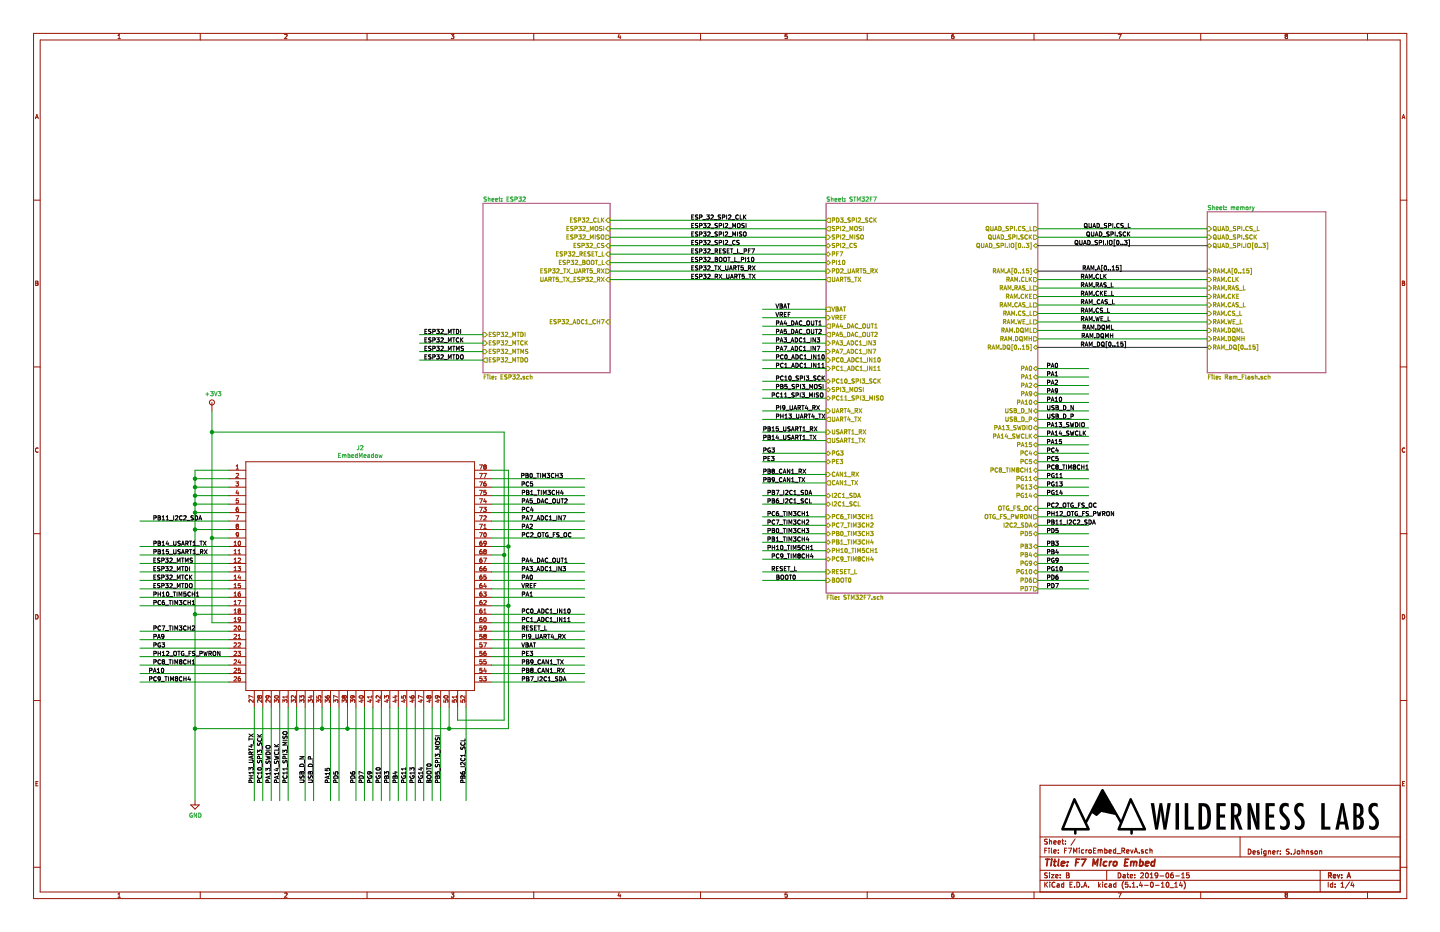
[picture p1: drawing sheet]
EESchema Schematic File Version 4
LIBS:F7MicroEmbed_RevA-cache
EELAYER 30 0
EELAYER END
$Descr B 17000 11000
encoding utf-8
Sheet 1 4
Title "F7 Micro Embed"
Date "2019-06-15"
Rev "A"
Comp ""
Comment1 "S.Johnson"
Comment2 ""
Comment3 ""
Comment4 ""
$EndDescr
Wire Bus Line
	12250 3200 14250 3200
Text Label 13250 3200 2    50   ~ 0
RAM.A[0..15]
Wire Wire Line
	12250 3300 14250 3300
Wire Wire Line
	12250 3500 14250 3500
Wire Wire Line
	12250 3600 14250 3600
Wire Wire Line
	12250 3700 14250 3700
Wire Wire Line
	12250 3800 14250 3800
Text Label 12750 3300 0    50   ~ 0
RAM.CLK
Text Label 12750 3400 0    50   ~ 0
RAM.RAS_L
Text Label 12750 3500 0    50   ~ 0
RAM.CKE_L
Text Label 12750 3600 0    50   ~ 0
RAM_CAS_L
Text Label 12750 3700 0    50   ~ 0
RAM.CS_L
Text Label 12750 3800 0    50   ~ 0
RAM.WE_L
Wire Bus Line
	12250 2900 14250 2900
Wire Wire Line
	12250 2800 14250 2800
Wire Wire Line
	12250 2700 14250 2700
Text Label 13350 2800 2    50   ~ 0
QUAD_SPI.SCK
Text Label 13350 2700 2    50   ~ 0
QUAD_SPI.CS_L
Text Label 13350 2900 2    50   ~ 0
QUAD_SPI.IO[0..3]
Wire Wire Line
	12250 3900 14250 3900
Wire Wire Line
	12250 4000 14250 4000
Text Label 13150 4000 2    50   ~ 0
RAM.DQMH
Text Label 13150 3900 2    50   ~ 0
RAM.DQML
Wire Bus Line
	12250 4100 14250 4100
Text Label 12750 4100 0    50   ~ 0
RAM_DQ[0..15]
Wire Wire Line
	7200 2600 9750 2600
Wire Wire Line
	9750 2700 7200 2700
Wire Wire Line
	9750 2800 7200 2800
Wire Wire Line
	7200 2900 9750 2900
Wire Wire Line
	9750 3000 7200 3000
Wire Wire Line
	9750 3100 7200 3100
Wire Wire Line
	9750 3200 7200 3200
Wire Wire Line
	9750 3300 7200 3300
Text Label 8150 2600 0    50   ~ 0
ESP_32_SPI2_CLK
Text Label 8150 2700 0    50   ~ 0
ESP32_SPI2_MOSI
Text Label 8150 2800 0    50   ~ 0
ESP32_SPI2_MISO
Text Label 8150 2900 0    50   ~ 0
ESP32_SPI2_CS
Text Label 8150 3000 0    50   ~ 0
ESP32_RESET_L_PF7
Text Label 8150 3100 0    50   ~ 0
ESP32_BOOT_L_PI10
Text Label 8150 3200 0    50   ~ 0
ESP32_TX_UART5_RX
Text Label 8150 3300 0    50   ~ 0
ESP32_RX_UART5_TX
Wire Wire Line
	9000 3650 9750 3650
Wire Wire Line
	9000 3750 9750 3750
Wire Wire Line
	9000 3850 9750 3850
Wire Wire Line
	9000 3950 9750 3950
Wire Wire Line
	9000 4050 9750 4050
Wire Wire Line
	9000 4150 9750 4150
Wire Wire Line
	9000 4250 9750 4250
Wire Wire Line
	9000 4350 9750 4350
Wire Wire Line
	9000 4500 9750 4500
Wire Wire Line
	9000 4600 9750 4600
Wire Wire Line
	9000 4700 9750 4700
Wire Wire Line
	9000 4850 9750 4850
Wire Wire Line
	9000 4950 9750 4950
Wire Wire Line
	9000 5100 9750 5100
Wire Wire Line
	9000 5200 9750 5200
Wire Wire Line
	9000 5350 9750 5350
Wire Wire Line
	9000 5450 9750 5450
Wire Wire Line
	9000 5600 9750 5600
Wire Wire Line
	9000 5700 9750 5700
Wire Wire Line
	9000 5850 9750 5850
Wire Wire Line
	9000 5950 9750 5950
Wire Wire Line
	9000 6100 9750 6100
Wire Wire Line
	9000 6200 9750 6200
Wire Wire Line
	9000 6300 9750 6300
Wire Wire Line
	9000 6400 9750 6400
Wire Wire Line
	9000 6500 9750 6500
Wire Wire Line
	9000 6600 9750 6600
Wire Wire Line
	9000 6750 9750 6750
Wire Wire Line
	12250 4350 12850 4350
Wire Wire Line
	12250 4450 12850 4450
Wire Wire Line
	12250 4550 12850 4550
Wire Wire Line
	12250 4650 12850 4650
Wire Wire Line
	12250 4750 12850 4750
Wire Wire Line
	12250 4850 12850 4850
Wire Wire Line
	12250 4950 12850 4950
Wire Wire Line
	12250 5050 12850 5050
Wire Wire Line
	12250 5150 12850 5150
Wire Wire Line
	12250 5250 12850 5250
Wire Wire Line
	12250 5350 12850 5350
Wire Wire Line
	12250 5450 12850 5450
Wire Wire Line
	12250 5550 12850 5550
Wire Wire Line
	12250 5650 12850 5650
Wire Wire Line
	12250 5750 12850 5750
Wire Wire Line
	12250 5850 12850 5850
Wire Wire Line
	12250 6000 12850 6000
Wire Wire Line
	12250 6100 12850 6100
Wire Wire Line
	12250 6200 12850 6200
Wire Wire Line
	12250 6300 12850 6300
$Sheet
S 14250 2500 1400 1900
U 5D0A6362
F0 "memory" 50
F1 "Ram_Flash.sch" 50
F2 "QUAD_SPI.IO[0..3]" B L 14250 2900 50 
F3 "RAM.A[0..15]" I L 14250 3200 50 
F4 "RAM.CLK" I L 14250 3300 50 
F5 "RAM.CKE" I L 14250 3500 50 
F6 "RAM.CAS_L" I L 14250 3600 50 
F7 "RAM.RAS_L" I L 14250 3400 50 
F8 "RAM.WE_L" I L 14250 3800 50 
F9 "RAM.CS_L" I L 14250 3700 50 
F10 "RAM.DQML" I L 14250 3900 50 
F11 "RAM.DQMH" I L 14250 4000 50 
F12 "QUAD_SPI.SCK" I L 14250 2800 50 
F13 "QUAD_SPI.CS_L" I L 14250 2700 50 
F14 "RAM_DQ[0..15]" B L 14250 4100 50 
$EndSheet
Wire Wire Line
	12250 3400 14250 3400
$Sheet
S 9750 2400 2500 4600
U 5D09BE01
F0 "STM32F7" 50
F1 "STM32F7.sch" 50
F2 "RAM.A[0..15]" B R 12250 3200 50 
F3 "RAM.CLK" O R 12250 3300 50 
F4 "RAM.RAS_L" O R 12250 3400 50 
F5 "RAM.CKE" O R 12250 3500 50 
F6 "RAM.CAS_L" O R 12250 3600 50 
F7 "RAM.CS_L" O R 12250 3700 50 
F8 "RAM.WE_L" O R 12250 3800 50 
F9 "QUAD_SPI.IO[0..3]" B R 12250 2900 50 
F10 "QUAD_SPI.SCK" O R 12250 2800 50 
F11 "QUAD_SPI.CS_L" O R 12250 2700 50 
F12 "RAM.DQMH" O R 12250 4000 50 
F13 "RAM.DQML" O R 12250 3900 50 
F14 "RAM.DQ[0..15]" B R 12250 4100 50 
F15 "VREF" I L 9750 3750 50 
F16 "SPI3_MOSI" B L 9750 4600 50 
F17 "I2C1_SCL" B L 9750 5950 50 
F18 "I2C1_SDA" B L 9750 5850 50 
F19 "CAN1_RX" I L 9750 5600 50 
F20 "CAN1_TX" O L 9750 5700 50 
F21 "I2C2_SDA" B R 12250 6200 50 
F22 "UART5_TX" O L 9750 3300 50 
F23 "USART1_TX" O L 9750 5200 50 
F24 "USART1_RX" I L 9750 5100 50 
F25 "PB0_TIM3CH3" B L 9750 6300 50 
F26 "PB1_TIM3CH4" B L 9750 6400 50 
F27 "SPI2_CS" B L 9750 2900 50 
F28 "SPI2_MISO" I L 9750 2800 50 
F29 "SPI2_MOSI" O L 9750 2700 50 
F30 "UART4_RX" I L 9750 4850 50 
F31 "PI10" B L 9750 3100 50 
F32 "PH10_TIM5CH1" B L 9750 6500 50 
F33 "OTG_FS_PWRON" O R 12250 6100 50 
F34 "UART4_TX" O L 9750 4950 50 
F35 "PG3" B L 9750 5350 50 
F36 "PF7" B L 9750 3000 50 
F37 "PC0_ADC1_IN10" I L 9750 4250 50 
F38 "PC1_ADC1_IN11" I L 9750 4350 50 
F39 "OTG_FS_OC" I R 12250 6000 50 
F40 "PC6_TIM3CH1" I L 9750 6100 50 
F41 "PC7_TIM3CH2" B L 9750 6200 50 
F42 "PC8_TIM8CH1" B R 12250 5550 50 
F43 "PC9_TIM8CH4" B L 9750 6600 50 
F44 "PC10_SPI3_SCK" B L 9750 4500 50 
F45 "PC11_SPI3_MISO" B L 9750 4700 50 
F46 "PD2_UART5_RX" I L 9750 3200 50 
F47 "PD3_SPI2_SCK" O L 9750 2600 50 
F48 "PD5" B R 12250 6300 50 
F49 "PA3_ADC1_IN3" I L 9750 4050 50 
F50 "PA4_DAC_OUT1" O L 9750 3850 50 
F51 "PA7_ADC1_IN7" I L 9750 4150 50 
F52 "PA5_DAC_OUT2" O L 9750 3950 50 
F53 "PE3" B L 9750 5450 50 
F54 "VBAT" U L 9750 3650 50 
F55 "RESET_L" I L 9750 6750 50 
F56 "PA0" B R 12250 4350 50 
F57 "PA1" B R 12250 4450 50 
F58 "PA2" B R 12250 4550 50 
F59 "PA9" B R 12250 4650 50 
F60 "PA10" B R 12250 4750 50 
F61 "USB_D_N" B R 12250 4850 50 
F62 "USB_D_P" B R 12250 4950 50 
F63 "PA13_SWDIO" B R 12250 5050 50 
F64 "PA14_SWCLK" B R 12250 5150 50 
F65 "PA15" B R 12250 5250 50 
F66 "PC4" B R 12250 5350 50 
F67 "PC5" B R 12250 5450 50 
F68 "PG11" B R 12250 5650 50 
F69 "PG13" B R 12250 5750 50 
F70 "PG14" B R 12250 5850 50 
F71 "PB3" B R 12250 6450 50 
F72 "PB4" B R 12250 6550 50 
F73 "PG10" B R 12250 6750 50 
F74 "PG9" B R 12250 6650 50 
F75 "PD6" O R 12250 6850 50 
F76 "PD7" O R 12250 6950 50 
F77 "BOOT0" I L 9750 6850 50 
$EndSheet
Wire Wire Line
	12250 6450 12850 6450
Wire Wire Line
	12250 6550 12850 6550
Wire Wire Line
	12250 6650 12850 6650
Wire Wire Line
	12250 6750 12850 6750
Wire Wire Line
	12250 6850 12850 6850
Wire Wire Line
	12250 6950 12850 6950
$Comp
L SLJ_Mechanical:EmbedMeadow J2
U 1 1
P 4300 7050
F 0 "J2" H 4250 8815 50  0000 C CNN
F 1 "EmbedMeadow" H 4250 8724 50  0000 C CNN
F 2 "SLJ_Mechanical:MeadowEmbeded_OnModule" H 3500 6850 50  0001 C CNN
F 3 "" H 3400 6850 50  0001 C CNN
	1    4300 7050
	1    0    0    -1  
$EndComp
Wire Wire Line
	2700 5550 2300 5550
Wire Wire Line
	2300 5550 2300 5650
Wire Wire Line
	2700 5650 2300 5650
Connection ~ 2300 5650
Wire Wire Line
	2300 5650 2300 5750
Wire Wire Line
	2700 5750 2300 5750
Connection ~ 2300 5750
Wire Wire Line
	2300 5750 2300 5850
Wire Wire Line
	2700 5850 2300 5850
Connection ~ 2300 5850
Wire Wire Line
	2300 5850 2300 5950
Wire Wire Line
	2700 5950 2300 5950
Connection ~ 2300 5950
Wire Wire Line
	2300 5950 2300 6050
Text Label 9100 6600 0    50   ~ 0
PC9_TIM8CH4
Text Label 9150 3650 0    50   ~ 0
VBAT
Text Label 9150 3750 0    50   ~ 0
VREF
Text Label 9150 3850 0    50   ~ 0
PA4_DAC_OUT1
Text Label 9150 3950 0    50   ~ 0
PA5_DAC_OUT2
Text Label 9150 4050 0    50   ~ 0
PA3_ADC1_IN3
Text Label 9150 4150 0    50   ~ 0
PA7_ADC1_IN7
Text Label 9150 4250 0    50   ~ 0
PC0_ADC1_IN10
Text Label 9150 4350 0    50   ~ 0
PC1_ADC1_IN11
Text Label 9150 4500 0    50   ~ 0
PC10_SPI3_SCK
Text Label 9150 4600 0    50   ~ 0
PB5_SPI3_MOSI
Text Label 9100 4700 0    50   ~ 0
PC11_SPI3_MISO
Text Label 9150 4850 0    50   ~ 0
PI9_UART4_RX
Text Label 9150 4950 0    50   ~ 0
PH13_UART4_TX
Text Label 9000 5100 0    50   ~ 0
PB15_USART1_RX
Text Label 9000 5200 0    50   ~ 0
PB14_USART1_TX
Text Label 9000 5350 0    50   ~ 0
PG3
Text Label 9000 5450 0    50   ~ 0
PE3
Text Label 9000 5600 0    50   ~ 0
PB8_CAN1_RX
Text Label 9000 5700 0    50   ~ 0
PB9_CAN1_TX
Text Label 9050 6100 0    50   ~ 0
PC6_TIM3CH1
Text Label 9050 6200 0    50   ~ 0
PC7_TIM3CH2
Text Label 9050 6300 0    50   ~ 0
PB0_TIM3CH3
Text Label 9050 6400 0    50   ~ 0
PB1_TIM3CH4
Text Label 9050 6500 0    50   ~ 0
PH10_TIM5CH1
Text Label 9100 6750 0    50   ~ 0
RESET_L
Text Label 9050 5950 0    50   ~ 0
PB6_I2C1_SCL
Text Label 9050 5850 0    50   ~ 0
PB7_I2C1_SDA
Text Label 12350 4350 0    50   ~ 0
PA0
Text Label 12350 4450 0    50   ~ 0
PA1
Text Label 12350 4550 0    50   ~ 0
PA2
Text Label 12350 4650 0    50   ~ 0
PA9
Text Label 12350 4750 0    50   ~ 0
PA10
Text Label 12350 4850 0    50   ~ 0
USB_D_N
Text Label 12350 4950 0    50   ~ 0
USB_D_P
Text Label 12350 5050 0    50   ~ 0
PA13_SWDIO
Text Label 12350 5150 0    50   ~ 0
PA14_SWCLK
Text Label 12350 5250 0    50   ~ 0
PA15
Text Label 12350 5350 0    50   ~ 0
PC4
Text Label 12350 5450 0    50   ~ 0
PC5
Text Label 12350 5550 0    50   ~ 0
PC8_TIM8CH1
Text Label 12350 5650 0    50   ~ 0
PG11
Text Label 12350 5750 0    50   ~ 0
PG13
Text Label 12350 5850 0    50   ~ 0
PG14
Text Label 12350 6000 0    50   ~ 0
PC2_OTG_FS_OC
Text Label 12350 6100 0    50   ~ 0
PH12_OTG_FS_PWRON
Text Label 12350 6200 0    50   ~ 0
PB11_I2C2_SDA
Text Label 12350 6300 0    50   ~ 0
PD5
Text Label 12350 6450 0    50   ~ 0
PB3
Text Label 12350 6550 0    50   ~ 0
PB4
Text Label 12350 6650 0    50   ~ 0
PG9
Text Label 12350 6750 0    50   ~ 0
PG10
Text Label 12350 6850 0    50   ~ 0
PD6
Text Label 12350 6950 0    50   ~ 0
PD7
Wire Wire Line
	2700 8050 1650 8050
Wire Wire Line
	2700 7950 1650 7950
Wire Wire Line
	2700 7850 1650 7850
Wire Wire Line
	2700 7750 1650 7750
Wire Wire Line
	2700 7650 1650 7650
Text Label 1750 8050 0    50   ~ 0
PC9_TIM8CH4
Text Label 1750 7950 0    50   ~ 0
PA10
Text Label 1800 7850 0    50   ~ 0
PC8_TIM8CH1
Text Label 1800 7750 0    50   ~ 0
PH12_OTG_FS_PWRON
Text Label 1800 7650 0    50   ~ 0
PG3
Wire Wire Line
	2700 7550 1650 7550
Wire Wire Line
	1650 7450 2700 7450
Wire Wire Line
	2700 7350 2500 7350
Wire Wire Line
	2500 7350 2500 6350
Wire Wire Line
	2700 7250 2300 7250
Connection ~ 2300 7250
Wire Wire Line
	2300 7250 2300 8600
Wire Wire Line
	2700 7150 1650 7150
Wire Wire Line
	2700 7050 1650 7050
Wire Wire Line
	2700 6950 1650 6950
Wire Wire Line
	2700 6250 2300 6250
Connection ~ 2300 6250
Wire Wire Line
	2300 6250 2300 7250
Wire Wire Line
	2700 6350 2500 6350
Connection ~ 2500 6350
Wire Wire Line
	2500 6350 2500 5100
Wire Wire Line
	2700 6850 1650 6850
Wire Wire Line
	2700 6750 1650 6750
Wire Wire Line
	2700 6650 1650 6650
Wire Wire Line
	2700 6550 1650 6550
Wire Wire Line
	2700 6150 1650 6150
Wire Wire Line
	2700 6050 2300 6050
Wire Wire Line
	2700 6450 1650 6450
Text Label 1800 7550 0    50   ~ 0
PA9
Text Label 1800 7450 0    50   ~ 0
PC7_TIM3CH2
Text Label 1800 7150 0    50   ~ 0
PC6_TIM3CH1
Text Label 1800 7050 0    50   ~ 0
PH10_TIM5CH1
Text Label 1800 6950 0    50   ~ 0
ESP32_MTDO
Text Label 1800 6850 0    50   ~ 0
ESP32_MTCK
Text Label 1800 6750 0    50   ~ 0
ESP32_MTDI
Text Label 1800 6650 0    50   ~ 0
ESP32_MTMS
Text Label 1800 6550 0    50   ~ 0
PB15_USART1_RX
Text Label 1800 6450 0    50   ~ 0
PB14_USART1_TX
Connection ~ 2300 6050
Wire Wire Line
	2300 6050 2300 6250
Text Label 1800 6150 0    50   ~ 0
PB11_I2C2_SDA
$Comp
L SLJ_Pwr_symbols:+3V3 #PWR?
U 1 1
P 2500 4850
AR Path="/5D09BE01/5E40278D" Ref="#PWR?"  Part="1" 
AR Path="/5E40278D" Ref="#PWR0125"  Part="1" 
F 0 "#PWR0125" H 2831 4774 50  0001 C CNN
F 1 "+3V3" H 2515 5053 50  0000 C CNN
F 2 "" H 2500 4850 50  0001 C CNN
F 3 "" H 2500 4850 50  0001 C CNN
	1    2500 4850
	1    0    0    -1  
$EndComp
$Comp
L power:GND #PWR0126
U 1 1
P 2300 9450
F 0 "#PWR0126" H 2300 9200 50  0001 C CNN
F 1 "GND" H 2305 9277 50  0000 C CNN
F 2 "" H 2300 9450 50  0001 C CNN
F 3 "" H 2300 9450 50  0001 C CNN
	1    2300 9450
	1    0    0    -1  
$EndComp
Wire Wire Line
	3000 8350 3000 9450
Wire Wire Line
	3500 8350 3500 8600
Wire Wire Line
	3500 8600 2300 8600
Connection ~ 2300 8600
Wire Wire Line
	2300 8600 2300 9450
Wire Wire Line
	3800 8350 3800 8600
Wire Wire Line
	3800 8600 3500 8600
Connection ~ 3500 8600
Wire Wire Line
	4100 8350 4100 8600
Wire Wire Line
	4100 8600 3800 8600
Connection ~ 3800 8600
Wire Wire Line
	5300 8350 5300 8600
Wire Wire Line
	5300 8600 4100 8600
Connection ~ 4100 8600
Wire Wire Line
	5400 8350 5400 8500
Wire Wire Line
	5400 8500 5950 8500
Wire Wire Line
	5950 8500 5950 6550
Wire Wire Line
	5950 5100 2500 5100
Connection ~ 2500 5100
Wire Wire Line
	2500 5100 2500 4850
Wire Wire Line
	3100 8350 3100 9450
Wire Wire Line
	3200 8350 3200 9450
Wire Wire Line
	3300 8350 3300 9450
Wire Wire Line
	3600 8350 3600 9450
Wire Wire Line
	3700 8350 3700 9450
Wire Wire Line
	3900 8350 3900 9450
Wire Wire Line
	4000 8350 4000 9450
Wire Wire Line
	4200 8350 4200 9450
Wire Wire Line
	4300 8350 4300 9450
Wire Wire Line
	4400 8350 4400 9450
Wire Wire Line
	4500 8350 4500 9450
Wire Wire Line
	4600 8350 4600 9450
Wire Wire Line
	4700 8350 4700 9450
Wire Wire Line
	4800 8350 4800 9450
Wire Wire Line
	4900 8350 4900 9450
Wire Wire Line
	5000 8350 5000 9450
Wire Wire Line
	5100 8350 5100 9450
Wire Wire Line
	5200 8350 5200 9450
Wire Wire Line
	5500 8350 5500 9450
Wire Wire Line
	3400 8350 3400 9450
Text Label 5500 9250 1    50   ~ 0
PB6_I2C1_SCL
Text Label 5200 9250 1    50   ~ 0
PB5_SPI3_MOSI
Text Label 3000 9250 1    50   ~ 0
PH13_UART4_TX
Text Label 3100 9250 1    50   ~ 0
PC10_SPI3_SCK
Text Label 3200 9250 1    50   ~ 0
PA13_SWDIO
Text Label 3300 9250 1    50   ~ 0
PA14_SWCLK
Text Label 3400 9250 1    50   ~ 0
PC11_SPI3_MISO
Text Label 3600 9250 1    50   ~ 0
USB_D_N
Text Label 3700 9250 1    50   ~ 0
USB_D_P
Text Label 3900 9250 1    50   ~ 0
PA15
Text Label 4000 9250 1    50   ~ 0
PD5
Text Label 4200 9250 1    50   ~ 0
PD6
Text Label 4300 9250 1    50   ~ 0
PD7
Text Label 4400 9250 1    50   ~ 0
PG9
Text Label 4500 9250 1    50   ~ 0
PG10
Text Label 4600 9250 1    50   ~ 0
PB3
Text Label 4700 9250 1    50   ~ 0
PB4
Text Label 4800 9250 1    50   ~ 0
PG11
Text Label 4900 9250 1    50   ~ 0
PG13
Text Label 5000 9250 1    50   ~ 0
PG14
Text Label 5100 9250 1    50   ~ 0
BOOT0
Wire Wire Line
	5800 5550 6000 5550
Wire Wire Line
	6000 5550 6000 6450
Wire Wire Line
	6000 8600 5300 8600
Connection ~ 5300 8600
Wire Wire Line
	5800 7150 6000 7150
Connection ~ 6000 7150
Wire Wire Line
	6000 7150 6000 8600
Wire Wire Line
	5800 6450 6000 6450
Connection ~ 6000 6450
Wire Wire Line
	6000 6450 6000 7150
Wire Wire Line
	5800 6550 5950 6550
Connection ~ 5950 6550
Wire Wire Line
	5950 6550 5950 5100
Wire Wire Line
	5800 5650 6900 5650
Wire Wire Line
	5800 5750 6900 5750
Wire Wire Line
	5800 5850 6900 5850
Wire Wire Line
	5800 5950 6900 5950
Wire Wire Line
	5800 6050 6900 6050
Wire Wire Line
	5800 6150 6900 6150
Wire Wire Line
	5800 6250 6900 6250
Wire Wire Line
	5800 6350 6900 6350
Wire Wire Line
	5800 6650 6900 6650
Wire Wire Line
	5800 6750 6900 6750
Wire Wire Line
	5800 6850 6900 6850
Wire Wire Line
	5800 6950 6900 6950
Wire Wire Line
	5800 7250 6900 7250
Wire Wire Line
	5800 7350 6900 7350
Wire Wire Line
	5800 7450 6900 7450
Wire Wire Line
	5800 7550 6900 7550
Wire Wire Line
	5800 7650 6900 7650
Wire Wire Line
	5800 7750 6900 7750
Wire Wire Line
	5800 7850 6900 7850
Wire Wire Line
	5800 7950 6900 7950
Wire Wire Line
	5800 8050 6900 8050
Wire Wire Line
	5800 7050 6900 7050
Text Label 6650 5650 2    50   ~ 0
PB0_TIM3CH3
Text Label 6300 5750 2    50   ~ 0
PC5
Text Label 6150 5850 0    50   ~ 0
PB1_TIM3CH4
Text Label 6150 5950 0    50   ~ 0
PA5_DAC_OUT2
Text Label 6150 6050 0    50   ~ 0
PC4
Text Label 6150 6150 0    50   ~ 0
PA7_ADC1_IN7
Text Label 6150 6250 0    50   ~ 0
PA2
Text Label 6150 6350 0    50   ~ 0
PC2_OTG_FS_OC
Text Label 6150 6650 0    50   ~ 0
PA4_DAC_OUT1
Text Label 6150 6750 0    50   ~ 0
PA3_ADC1_IN3
Text Label 6150 6850 0    50   ~ 0
PA0
Text Label 6150 6950 0    50   ~ 0
VREF
Text Label 6150 7050 0    50   ~ 0
PA1
Text Label 6150 7250 0    50   ~ 0
PC0_ADC1_IN10
Text Label 6150 7350 0    50   ~ 0
PC1_ADC1_IN11
Text Label 6150 7450 0    50   ~ 0
RESET_L
Text Label 6150 7550 0    50   ~ 0
PI9_UART4_RX
Text Label 6150 7650 0    50   ~ 0
VBAT
Text Label 6150 7750 0    50   ~ 0
PE3
Text Label 6150 7850 0    50   ~ 0
PB9_CAN1_TX
Text Label 6150 7950 0    50   ~ 0
PB8_CAN1_RX
Text Label 6150 8050 0    50   ~ 0
PB7_I2C1_SDA
$Sheet
S 5700 2400 1500 2000
U 5D06E29D
F0 "ESP32" 50
F1 "ESP32.sch" 50
F2 "UART5_TX_ESP32_RX" I R 7200 3300 50 
F3 "ESP32_TX_UART5_RX" O R 7200 3200 50 
F4 "ESP32_MOSI" I R 7200 2700 50 
F5 "ESP32_CLK" I R 7200 2600 50 
F6 "ESP32_MISO" O R 7200 2800 50 
F7 "ESP32_CS" I R 7200 2900 50 
F8 "ESP32_RESET_L" I R 7200 3000 50 
F9 "ESP32_ADC1_CH7" I R 7200 3800 50 
F10 "ESP32_BOOT_L" I R 7200 3100 50 
F11 "ESP32_MTDI" I L 5700 3950 50 
F12 "ESP32_MTCK" I L 5700 4050 50 
F13 "ESP32_MTMS" I L 5700 4150 50 
F14 "ESP32_MTDO" O L 5700 4250 50 
$EndSheet
Wire Wire Line
	5700 3950 4950 3950
Wire Wire Line
	5700 4050 4950 4050
Wire Wire Line
	5700 4150 4950 4150
Wire Wire Line
	5700 4250 4950 4250
Text Label 5000 4150 0    50   ~ 0
ESP32_MTMS
Text Label 5000 4050 0    50   ~ 0
ESP32_MTCK
Text Label 5000 3950 0    50   ~ 0
ESP32_MTDI
Text Label 5000 4250 0    50   ~ 0
ESP32_MTDO
Wire Wire Line
	9750 6850 9000 6850
Text Label 9400 6850 2    50   ~ 0
BOOT0
$EndSCHEMATC
